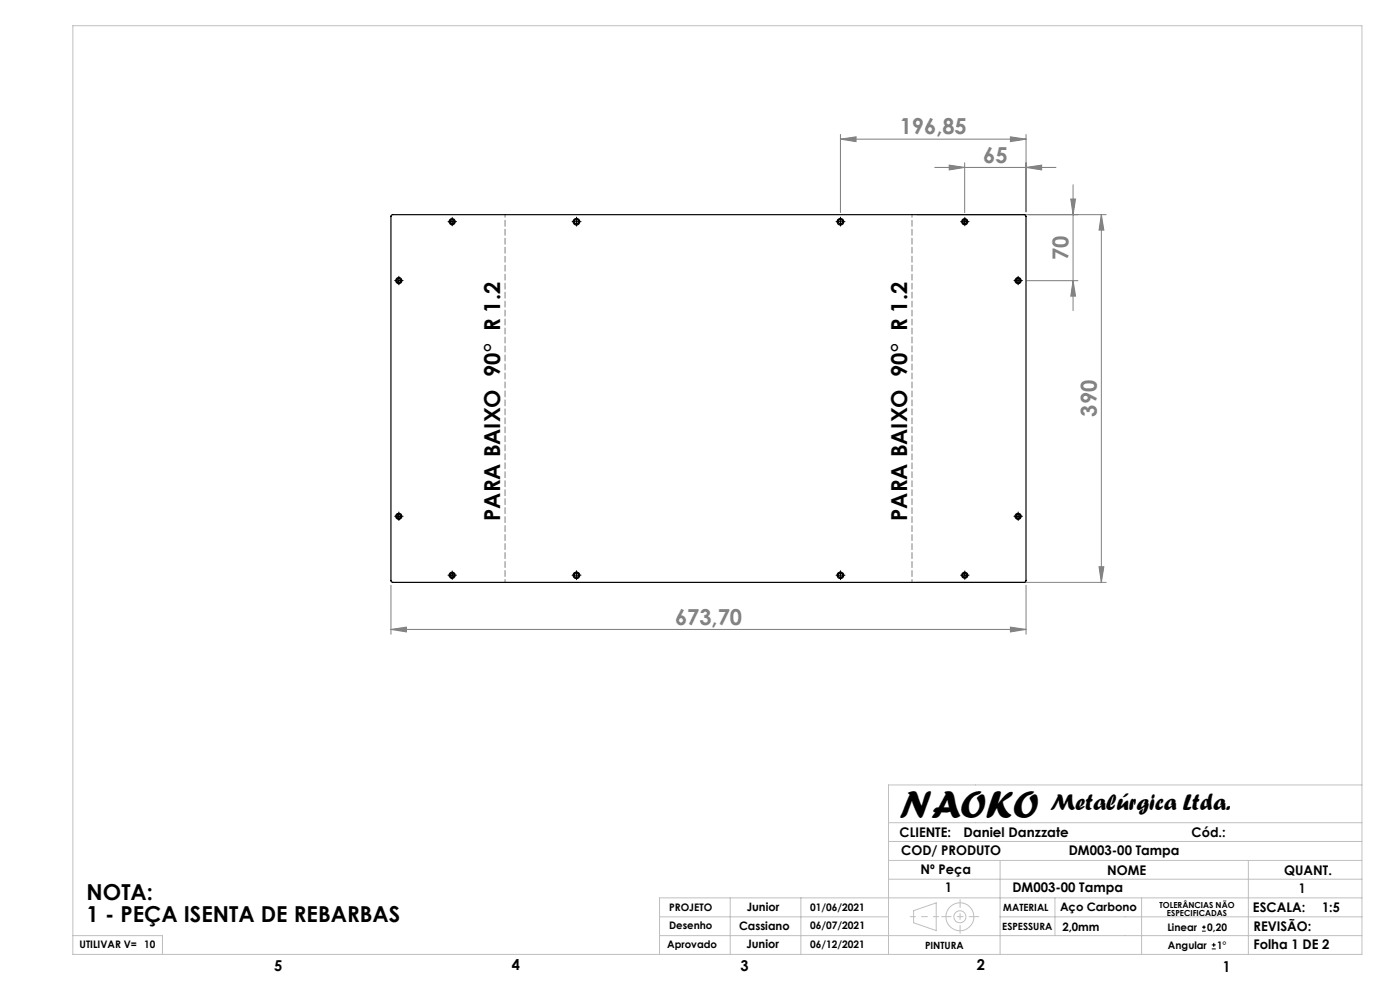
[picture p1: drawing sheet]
<svg xmlns="http://www.w3.org/2000/svg" width="297mm" height="210mm" viewBox="0 0 297 210" stroke-linecap="round" stroke-linejoin="round" font-family="sans-serif">
<g fill="none" stroke="#000" stroke-width=".21">
<path d="M84.1 59.5h1M84.6 59v1M95.4 47h1M95.9 46.5v1M121.8 47h1M122.3 46.5v1M177.8 47h1M178.3 46.5v1M204.2 47h1M204.6 46.5v1M215.5 59.5h1M216 59v1"/>
<path d="M84.1 109.5h1M84.6 109v1M215.5 109.5h1M216 109v1M95.4 122h1M95.9 121.5v1M121.8 122h1M122.3 121.5v1M177.8 122h1M178.3 121.5v1M204.2 122h1M204.6 121.5v1"/>
<path d="M255 197.5h.8M255 196.7h.8M255.4 196.3v.8M257.1 201.3h.8M257.1 200.4h.8M257.5 200v.9"/>
</g>
<g fill="none" stroke="#c0c0c0" stroke-width=".21">
<path d="M15.5 5.5h273.4v197h-273.4zM188.5 178.5h100.4M188.5 174.5h100.4M288.9 166.5h-100.4v36M15.5 198.5h19v4M139.9 194.5h48.6M139.9 198.5h149M154.9 190.5v12M169.9 190.5v12M188.5 182.5h100.4M188.5 186.5h100.4M193.8 193.2l4.8-1.7v5.9l-4.8-1.7z"/>
<path d="M212.2 194.5h76.7M212.2 182.5v20M223.8 190.5v8M242.2 190.5v12M264.8 182.5v20M288.9 190.5h-149v12"/>
<circle cx="203.6" cy="194.5" r="1.27"/>
<circle cx="203.7" cy="194.5" r="2.96"/>
</g>
<g fill="none" stroke="#808080" stroke-width=".21">
<path d="M178.3 29.5l3.3-.5v1zM178.3 28.5v16.6M178.3 29.5h39.4M198.3 35.5h25.7M201.4 35l3.2 .5-3.2 .5zM204.6 34.5v10.6M214.3 29l3.4 .5-3.4 .5zM217.7 35.5l3.3-.5v1zM217.7 28.5v16.4M227.6 39.2v26.7M194.5 45.5h40.2M217.9 59.5h10.8"/>
<path d="M227.2 42.2h1l-.6 3.3zM227.6 59.5l.6 3.3h-1zM233.6 45.5l.6 3.3h-1zM233.6 45.5v78M82.9 133.5l3.3-.5v1zM82.9 124.1v10.4M82.9 133.5h134.8M194.5 123.5h40.2M214.3 133l3.4 .5-3.4 .5zM217.7 124.1v10.4M233.2 120.2h1l-.6 3.3z"/>
</g>
<g fill="none" stroke="#000" stroke-width=".21" stroke-dasharray="15.2 1.3 1.3 1.3">
<path d="M84.1 59.5h-.4M84.6 59v-.4M85.1 59.5h.4M95.4 47h-.4M95.9 47.5v.4M95.9 46.5v-.4M96.4 47h.4M121.8 47h-.4M122.3 47.5v.5M122.3 46.5v-.4M122.8 47h.5M177.8 47h-.4"/>
<path d="M178.3 47.5v.5M178.3 46.5v-.4M178.8 47h.5M204.2 47h-.4M204.7 47.5v.4M204.7 46.5v-.4M205.2 47h.4M215.5 59.5h-.4M216 59v-.4M216.5 59.5h.4M84.6 60v.4M216 60v.4"/>
<path d="M84.1 109.5h-.4M84.6 110v.4M84.6 109v-.4M85.1 109.5h.4M215.5 109.5h-.4M216 110v.4M216 109v-.4M216.5 109.5h.4M95.4 122h-.4M95.9 122.5v.4M95.9 121.5v-.4M96.4 122h.4"/>
<path d="M121.8 122h-.4M122.3 122.5v.5M122.3 121.5v-.4M122.8 122h.5M177.8 122h-.4M178.3 122.5v.5M178.3 121.5v-.4M178.8 122h.5M204.2 122h-.4M204.7 122.5v.4M204.7 121.5v-.4M205.2 122h.4"/>
</g>
<path d="M193.5 45.5v78M107.1 123.5v-78" fill="none" stroke="#808080" stroke-width=".21" stroke-dasharray="1.3 .6" stroke-dashoffset=".7"/>
<path d="M203.7 190.8v7.2" fill="none" stroke="#c0c0c0" stroke-width=".21" stroke-dasharray="15.2 1.3 1.3 1.3" stroke-dashoffset="13.6"/>
<path d="M207.6 194.4h-7.9" fill="none" stroke="#c0c0c0" stroke-width=".21" stroke-dasharray="15.2 1.3 1.3 1.3" stroke-dashoffset="13.2"/>
<path d="M193.1 194.4h6" fill="none" stroke="#c0c0c0" stroke-width=".21" stroke-dasharray="15.2 1.3 1.3 1.3" stroke-dashoffset="14.1"/>
<g fill="#808080">
<path d="M201.4 35l3.2 .5-3.2 .5zM217.7 35.5l3.3-.5v1zM178.3 29.5l3.3-.5v1zM214.3 29l3.4 .5-3.4 .5z"/>
<path d="M214.3 133l3.4 .5-3.4 .5zM82.9 133.5l3.3-.5v1z"/>
<path d="M233.6 45.5l.6 3.3h-1zM233.2 120.2h1l-.6 3.3zM227.2 42.2h1l-.6 3.3zM227.6 59.5l.6 3.3h-1z"/>
</g>
<g fill="none" stroke="#000" stroke-width=".25">
<path d="M83 45.7l.3-.2 134.3 .1v77.8l-.3 .1h-134.2l-.2-.2z"/>
<circle cx="84.6" cy="59.5" r=".65"/>
<circle cx="84.6" cy="59.5" r=".4"/>
<circle cx="95.9" cy="47" r=".4"/>
<circle cx="95.9" cy="47" r=".66"/>
<circle cx="122.3" cy="47" r=".71"/>
<circle cx="122.3" cy="47" r=".44"/>
<circle cx="178.3" cy="47" r=".44"/>
<circle cx="178.3" cy="47" r=".71"/>
<circle cx="204.6" cy="47" r=".39"/>
<circle cx="204.7" cy="47" r=".65"/>
<circle cx="216" cy="59.5" r=".66"/>
<circle cx="216" cy="59.5" r=".4"/>
<circle cx="84.6" cy="109.5" r=".64"/>
<circle cx="84.6" cy="109.5" r=".4"/>
<circle cx="216" cy="109.5" r=".64"/>
<circle cx="216" cy="109.5" r=".39"/>
<circle cx="95.9" cy="122" r=".4"/>
<circle cx="95.9" cy="122" r=".66"/>
<circle cx="122.3" cy="122" r=".71"/>
<circle cx="122.3" cy="122" r=".44"/>
<circle cx="178.3" cy="122" r=".44"/>
<circle cx="178.3" cy="122" r=".71"/>
<circle cx="204.6" cy="122" r=".39"/>
<circle cx="204.7" cy="122" r=".65"/>
</g>
<text font-size="8.5" x="190.9" y="173.5">NAOKO</text>
<text font-size="4.9" x="222.8" y="171.9">Metalúrgica Ltda.</text>
<g font-size="4.7" fill="#808080">
<text x="190.9" y="28.5">196,85</text>
<text x="208.6" y="34.5">65</text>
<text x="226.7" y="55.1" transform="rotate(-90 226.7 55.1)">70</text>
<text x="232.7" y="88.4" transform="rotate(-90 232.7 88.4)">390</text>
<text x="143.2" y="132.5">673,70</text>
</g>
<g font-size="4.7">
<text x="106.1" y="110.5" transform="rotate(-90 106.1 110.5)">PARA BAIXO 90° R 1.2</text>
<text x="192.4" y="110.5" transform="rotate(-90 192.4 110.5)">PARA BAIXO 90° R 1.2</text>
<text x="18.4" y="191">NOTA:</text>
<text x="18.4" y="195.5">1 - PEÇA ISENTA DE REBARBAS</text>
</g>
<g font-size="3.2">
<text x="58.2" y="205.9">5</text>
<text x="108.6" y="205.8">4</text>
<text x="157.1" y="205.9">3</text>
<text x="207.2" y="205.9">2</text>
<text x="259.4" y="206.1">1</text>
</g>
<g font-size="2.8">
<text x="190.9" y="177.5">CLIENTE:</text>
<text x="204.4" y="177.5">Daniel Danzzate</text>
<text x="252.8" y="177.5">Cód.:</text>
<text x="191.2" y="181.3">COD/ PRODUTO</text>
<text x="195.3" y="185.5">Nº Peça</text>
<text x="226.7" y="181.3">DM003-00 Tampa</text>
<text x="234.9" y="185.6">NOME</text>
<text x="272.5" y="185.6">QUANT.</text>
<text x="200.5" y="189.3">1</text>
<text x="214.8" y="189.3">DM003-00 Tampa</text>
<text x="275.6" y="189.3">1</text>
<text x="265.8" y="193.5">ESCALA:</text>
<text x="265.9" y="197.5">REVISÃO:</text>
<text x="280.5" y="193.5">1:5</text>
<text x="265.9" y="201.3">Folha 1 DE 2</text>
</g>
<g font-size="2.5">
<text x="156.8" y="197.4">Cassiano</text>
<text x="158.4" y="193.3">Junior</text>
<text x="224.9" y="193.3">Aço Carbono</text>
<text x="225.4" y="197.5">2,0mm</text>
<text x="158.3" y="201.1">Junior</text>
</g>
<g font-size="2.2">
<text x="141.9" y="197.2">Desenho</text>
<text x="142" y="193.2">PROJETO</text>
<text x="171.9" y="197.2">06/07/2021</text>
<text x="171.9" y="193.2">01/06/2021</text>
<text x="247.7" y="197.5">Linear</text>
<text x="256.1" y="197.5">0,20</text>
<text x="16.9" y="201">UTILIVAR V= 10</text>
<text x="141.5" y="201">Aprovado</text>
<text x="171.9" y="201">06/12/2021</text>
<text x="247.8" y="201.3">Angular</text>
<text x="258.2" y="201.3">1°</text>
</g>
<g font-size="2.1">
<text x="212.6" y="197.3">ESPESSURA</text>
<text x="212.8" y="193.2">MATERIAL</text>
<text x="196.2" y="201.3">PINTURA</text>
</g>
<g font-size="1.8">
<text x="246" y="192.5">TOLERÂNCIAS NÃO</text>
<text x="247.6" y="194.3">ESPECIFICADAS</text>
</g>
</svg>
